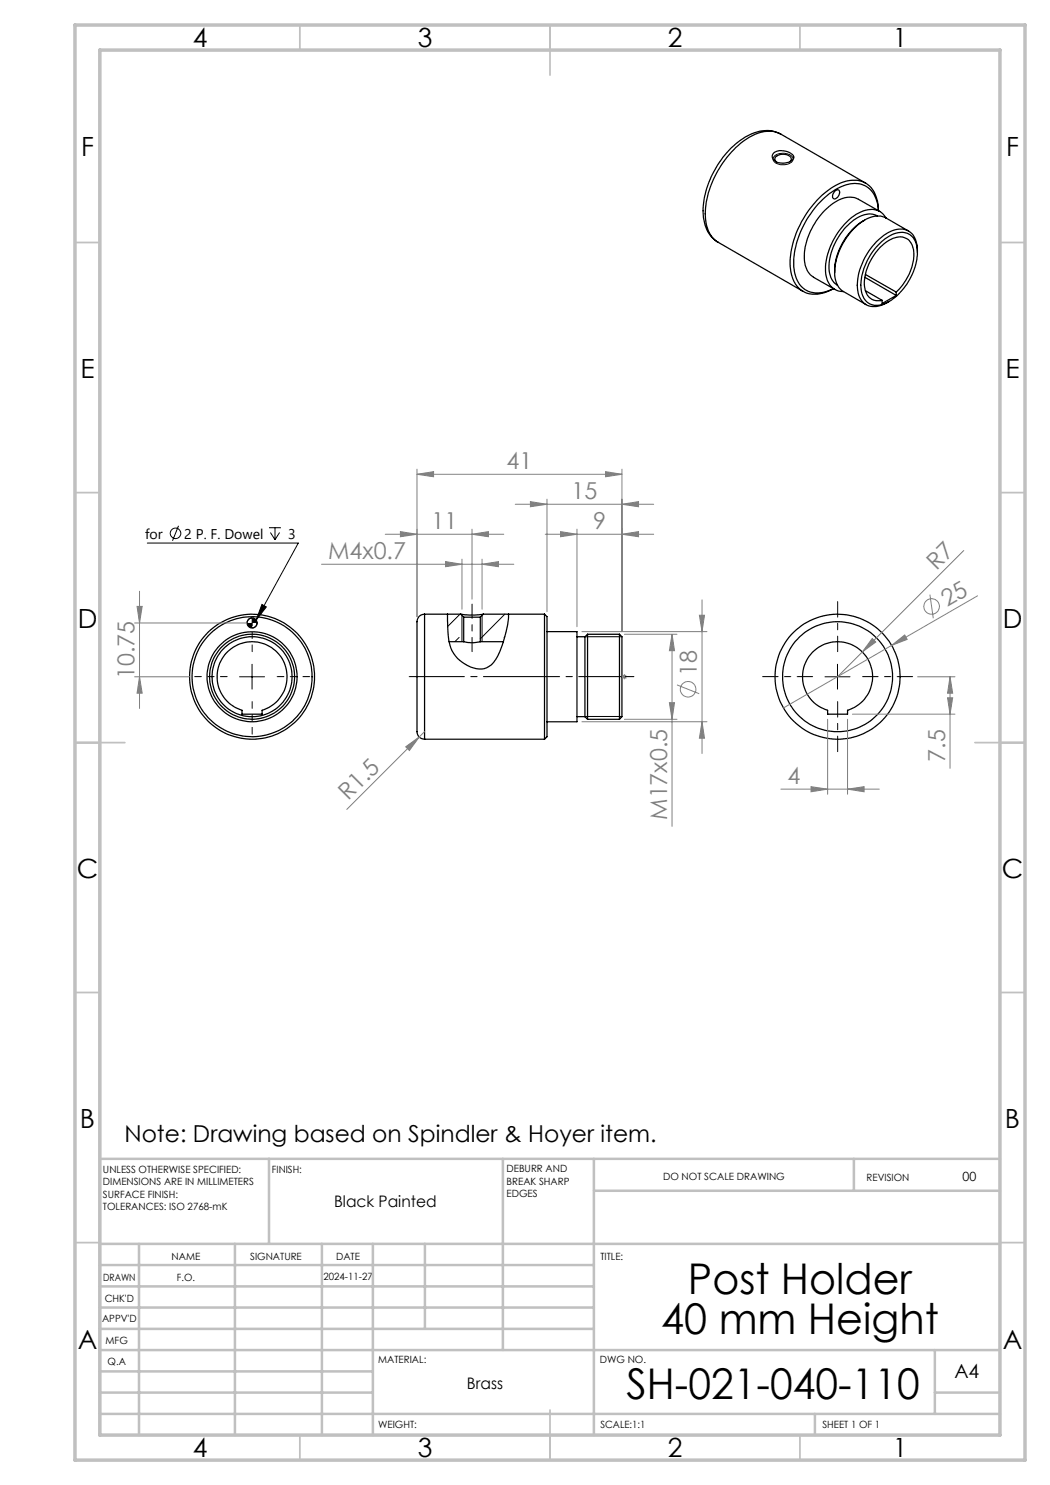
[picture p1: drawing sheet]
<svg xmlns="http://www.w3.org/2000/svg" width="210mm" height="297mm" viewBox="0 0 210 297" stroke-linecap="round" stroke-linejoin="round" font-family="sans-serif">
<g fill="none" stroke="#000" stroke-width=".2">
<path d="M155 31.1a2.76 2.76 0 0 1 3.6 .4v.2a1.33 1.33 0 0 1-1.4 1.2 2.07 2.07 0 0 1-2.6-1v-.3zM29.5 108.6h30.2l-8.5 15.4M35.7 105.2l-1.2 3M53.8 105.5h2.4M54.1 106.5l.9 1.4M55 105.5v2.4M55.9 106.5l-.9 1.4M47.9 135.4h5M50.4 132.9v4.9M50.4 123.6a.95 .95 0 0 0-1 1M51.4 124.6a1.02 1.02 0 0 1-1 1M52.4 120.9l.9 .5-2.1 2.6z"/>
<path d="M91.8 127.5l-.8 .8M92 122.8l-2.5 2.5M92.4 123.1v5.2M96.4 123.1v5.2M101 122.8l-4.9 5M101 127.3l-.2 .2M116.9 127.3h7.5M165 135.4h5M167.5 132.9v4.9M116.9 143.3h7.5"/>
<circle cx="35.1" cy="106.7" r="1.06"/>
</g>
<g fill="none" stroke="#000" stroke-width=".25">
<path d="M154.7 30.7a3.1 3.1 0 0 1 4 .5 1.39 1.39 0 0 1-1.6 1.4 1.99 1.99 0 0 1-2.7-1.5zM156.1 26.8a7.2 7.2 0 0 0-7.5 .9 18.3 18.3 0 0 0-7.9 15.8 6.4 6.4 0 0 0 2.9 5M156.1 26.8a6.5 6.5 0 0 0-6.6 .9 19.3 19.3 0 0 0-8.4 15.6 6 6 0 0 0 2.5 5.2M156.1 26.8l17 9.8M157.9 32.3a.74 .74 0 0 0 .3-.8 .74 .74 0 0 0-.7-.5 2.11 2.11 0 0 0-2.5 .6v.5l.3 .3M163.9 39.5a10 10 0 0 1 7.4-3.4 4.9 4.9 0 0 1 4.3 4.6l.1 1.5a5.2 5.2 0 0 0-3.9-5.4 9.2 9.2 0 0 0-7.3 3.1 18.4 18.4 0 0 0-5.7 13.4 5.3 5.3 0 0 0 3.3 5.1 6.4 6.4 0 0 0 4.6-.7 6.1 6.1 0 0 1-6.4 .4 7.3 7.3 0 0 1-2.2-7 20.6 20.6 0 0 1 5.8-11.6zM167.1 38.1a.51 .51 0 0 1 .7 0 .51 .51 0 0 1 .1 .7 .95 .95 0 0 1-1.3 .8 1.26 1.26 0 0 1 .5-1.5zM143.6 48.5l17 9.8M166.9 54.4a4.2 4.2 0 0 0 1.8 3.9M168.7 58.3l4.5 2.6M172.9 44a12.5 12.5 0 0 0-6 10.4M173 55.5l6.2 3.6"/>
<path d="M173.1 54.9l6.1 3.5M173.1 58.1l3.3 2M175.5 43.2a4 4 0 0 0-4.4 .6 12.3 12.3 0 0 0-5.3 10.4 3.5 3.5 0 0 0 1.7 2.8M175.6 49.1a6.3 6.3 0 0 1 5.5-2.5 3.6 3.6 0 0 1 2.4 3.9 12.3 12.3 0 0 1-6.4 10.2 3.2 3.2 0 0 1-4.9-2.8 11.7 11.7 0 0 1 3.4-8.8zM176 42.3l-4.3-2.4a4.7 4.7 0 0 0-5.1 .8 14 14 0 0 0-5.7 11.5 4.1 4.1 0 0 0 1.8 3.3l4.3 2.4M177.2 43.6a4.6 4.6 0 0 0-4.9 .8 13.4 13.4 0 0 0-5.4 10M177.2 43.6a3.6 3.6 0 0 0-5.1-1.2 13.7 13.7 0 0 0-7 12.3 3.6 3.6 0 0 0 3.6 3.6M177.2 43.6l4.5 2.6M179.2 58.4a10.6 10.6 0 0 0 3.5-8.5 2.86 2.86 0 0 0-4.5-2 10.5 10.5 0 0 0-5.2 9.7 2.72 2.72 0 0 0 3.4 2.5M179.2 58.4v.7M179.2 59.1l-2.8 1.6v-.6M183.5 50.5a4.2 4.2 0 0 0-2.3-4.5 5.4 5.4 0 0 0-5.2 1.7 13.1 13.1 0 0 0-4.5 10.2 3.4 3.4 0 0 0 5.3 3l1-.6"/>
<path d="M45.4 130.5a7 7 0 0 1 11 1.2 7 7 0 0 1-4 10.4v.7h-4v-.7a7 7 0 0 1-3-11.6zM84.9 122.8a1.83 1.83 0 0 0-1.5 2.4v17.7a14.2 14.2 0 0 0 .2 4.2l.5 .5 .8 .2M84.9 122.8v25M84.9 122.8h7.2M89.5 122.8v1.4a16.6 16.6 0 0 0 .9 6 6.8 6.8 0 0 0 6.4 3.5 4.2 4.2 0 0 0 2.8-2.5 21.6 21.6 0 0 0 2.1-8.4M89.8 128.3h2.9M92.1 122.8a14.4 14.4 0 0 0 4.6 0M92.1 122.8l.6 .6M92.7 128.3a6.6 6.6 0 0 0 3.4 0M92.7 123.4h3.4M92.7 123.4v4.9M96.1 128.3h4.6"/>
<path d="M96.1 123.4v4.9M96.7 122.8h12.2M96.7 122.8l-.6 .6M108.9 122.8l.5 .5v24.1l-.5 .4M108.9 122.8v25M109.4 126.3h6v18.1h-6M115.4 127.3h1.6M117 127.3v16M117.5 126.9v17M117.5 126.9h6.4M117.5 126.9l-.5 .4M123.9 126.9v17"/>
<path d="M123.9 126.9l.5 .4v16l-.5 .6M162.5 130.5a7 7 0 0 1 11 1.2 7 7 0 0 1-4 10.4v.7h-4v-.7a7 7 0 0 1-3-11.6zM84.9 147.8h24M115.4 143.3h1.6M117 143.3l.5 .6M117.5 143.9h6.4"/>
<circle cx="50.4" cy="135.3" r="12.5"/>
<circle cx="50.4" cy="135.3" r="9"/>
<circle cx="50.4" cy="135.3" r="8"/>
<circle cx="50.4" cy="124.6" r=".99"/>
<circle cx="50.4" cy="135.4" r="8.5"/>
<circle cx="50.4" cy="135.3" r="12"/>
<circle cx="167.5" cy="135.4" r="11"/>
<circle cx="167.5" cy="135.3" r="12.5"/>
</g>
<g fill="none" stroke="#808080" stroke-width=".2">
<path d="M83.4 94.9l3.3-.6v1.1zM83.4 93.8v29.5M83.4 94.9h41M109.4 99.8v22.5M121.1 94.3l3.3 .6-3.3 .5zM124.4 93.8v32.5M27.9 118.2v23.5M64.3 112.9h38.5M77 106.9h23.8M80.1 106.3l3.3 .6-3.3 .4zM89.1 112.3l3.3 .6-3.3 .4zM92.4 111.8v10"/>
<path d="M94.4 106.9l3.3-.6v1zM94.4 105.8v14M96.4 112.9l3.3-.6v1zM96.4 111.8v10M103 100.9h27.7M106.1 100.3l3.3 .6-3.3 .4zM109 106.9h21.7M112.1 106.3l3.3 .6-3.3 .4zM115.4 105.8v19.5M124.4 106.9l3.3-.6v1zM124.4 100.9l3.3-.6v1zM140.4 120v30.7"/>
<path d="M186 118.9l.7 4.7M192.8 110.1l-25.3 25.3M195.5 119.2l-17.2 9.9M26.9 135.4h11M26.9 124.6h22.5M27.4 121.3h1l-.5 3.3zM27.9 135.4l.5 3.2h-1zM116.4 126.3h25M124.4 135.4h1M124.5 135l.7 .7M124.9 126.9h10.5M124.9 134.8v1.1"/>
<path d="M125.2 135l-.7 .7M134.4 126.9v38.4M134.4 126.9l.5 3.2h-1zM135.4 137l4.4 1.7M139.9 123h1l-.5 3.3zM174.4 127.7l.8 .7-2.7 2zM178.3 129.1l2.6-2.1 .5 .9zM178.3 129.1l-21.6 12.5M183.5 135.4h7.5M189.5 139.6h1l-.5 3.2zM190 135.4l.5 3.2h-1zM190 135.4v18.3"/>
<path d="M81.1 149.4l2.8-2-2 2.7zM84.9 146.3l-15.5 15.6M116.4 144.4h25M124.9 143.9h10.5M133.9 140.5h1l-.5 3.4zM140.4 144.4l.5 3.2h-1zM156.2 157.8h19.7M162.2 157.3l3.3 .5-3.3 .6zM165.5 143.9v15M169.5 157.8l3.3-.5v1.1zM169.5 143.9v15M170.5 142.8h20.5"/>
<circle cx="137.6" cy="137.9" r="1.55"/>
<circle cx="186.3" cy="121.3" r="1.56"/>
</g>
<path d="M162.5 135.3h-10M167.5 130.3v-10M172.5 135.3h10M167.5 140.3v10" fill="none" stroke="#000" stroke-width=".2" stroke-dasharray="15.2 1.3 1.3 1.3" stroke-dashoffset="12.1"/>
<path d="M45.4 135.3h-6.5M50.4 130.3v-6.5M55.4 135.3h6.5M50.4 140.3v6.5" fill="none" stroke="#000" stroke-width=".2" stroke-dasharray="15.2 1.3 1.3 1.3" stroke-dashoffset="13.9"/>
<g fill="none" stroke="#c0c0c0" stroke-width=".35">
<path d="M60 5v5M110 5v10M160 5v5M15 48.5h5M200 48.5h5M15 98.5h5M200 98.5h5M15 148.5h10M195 148.5h10M15 198.5h5M200 198.5h5M15 248.5h5"/>
<path d="M200 248.5h5M60 287v5M110 282v10M160 287v5"/>
</g>
<g fill="none" stroke="#c0c0c0" stroke-width=".5">
<path d="M53.8 231.8v17M100.6 231.8v38.2M118.8 231.8v55.2M118.8 238.2h81.2M170.8 231.8v6.4M200 231.8h-180v55.2M20 248.8h180M20 257.3h98.8M20 253h98.8M27.8 248.8v38.2M47 248.8v38.2M64.4 248.8v38.2"/>
<path d="M74.6 248.8v38.2M85 248.8v17M20 265.8h98.8M20 261.5h98.8M20 278.5h54.6M20 274.3h54.6M20 270h180M187 278.5h13M187 270v12.8M20 282.8h180M163 282.8v4.2"/>
</g>
<path d="M15 5h190v287h-190zM20 10h180v277h-180z" fill="none" stroke="#c0c0c0" stroke-width=".7"/>
<path d="M94.4 130.3v-9.5" fill="none" stroke="#000" stroke-width=".2" stroke-dasharray="15.2 1.3 1.3 1.3" stroke-dashoffset="12.4"/>
<path d="M81.8 135.3h45" fill="none" stroke="#000" stroke-width=".2" stroke-dasharray="15.2 1.3 1.3 1.3" stroke-dashoffset="4.2"/>
<path d="M124.5 135.4h.4" fill="none" stroke="#808080" stroke-width=".25"/>
<path d="M124.7 135.3h.1M124.9 135.3h-.5" fill="none" stroke="#808080" stroke-width=".2" stroke-dasharray="15.2 1.3 1.3 1.3"/>
<path d="M52.4 120.9l.9 .5-2.1 2.6zM49.4 124.6a1.02 1.02 0 0 0 1 1v-1zM50.4 123.6v1h1a.96 .96 0 0 0-1-1z" fill="#000"/>
<g fill="#808080">
<path d="M178.3 129.1l2.6-2.1 .5 .9z"/>
<path d="M174.4 127.7l.8 .7-2.7 2z"/>
<path d="M81.1 149.4l2.8-2-2 2.7z"/>
<path d="M124.4 106.9l3.3-.6v1zM112.1 106.3l3.3 .6-3.3 .4zM124.4 100.9l3.3-.6v1zM106.1 100.3l3.3 .6-3.3 .4zM121.1 94.3l3.3 .6-3.3 .5zM83.4 94.9l3.3-.6v1.1z"/>
<path d="M80.1 106.3l3.3 .6-3.3 .4zM94.4 106.9l3.3-.6v1zM89.1 112.3l3.3 .6-3.3 .4zM96.4 112.9l3.3-.6v1zM162.2 157.3l3.3 .5-3.3 .6zM169.5 157.8l3.3-.5v1.1z"/>
<path d="M189.5 139.6h1l-.5 3.2zM190 135.4l.5 3.2h-1z"/>
<path d="M139.9 123h1l-.5 3.3zM140.4 144.4l.5 3.2h-1zM134.4 126.9l.5 3.2h-1zM133.9 140.5h1l-.5 3.4zM27.4 121.3h1l-.5 3.3zM27.9 135.4l.5 3.2h-1z"/>
</g>
<g font-size="8.5">
<text x="137.6" y="258.8">Post Holder</text>
<text x="132.3" y="266.9">40 mm Height</text>
<text x="125.3" y="279.7">SH-021-040-110</text>
</g>
<g font-size="5.3">
<text x="38.5" y="9.5">4</text>
<text x="83.5" y="9.5">3</text>
<text x="133.6" y="9.5">2</text>
<text x="178.6" y="9.5">1</text>
<text x="16.2" y="31.3">F</text>
<text x="201.2" y="31.3">F</text>
<text x="16.1" y="75.5">E</text>
<text x="201.1" y="75.5">E</text>
<text x="15.5" y="125.5">D</text>
<text x="200.5" y="125.5">D</text>
<text x="15.4" y="175.5">C</text>
<text x="200.4" y="175.5">C</text>
<text x="16" y="225.5">B</text>
<text x="201" y="225.5">B</text>
<text x="15.5" y="269.8">A</text>
<text x="200.5" y="269.8">A</text>
<text x="38.5" y="291.5">4</text>
<text x="83.5" y="291.5">3</text>
<text x="133.6" y="291.5">2</text>
<text x="178.6" y="291.5">1</text>
</g>
<g font-size="4.7" fill="#808080">
<text x="101.3" y="93.8">41</text>
<text x="114.3" y="99.8">15</text>
<text x="86.3" y="105.8">11</text>
<text x="118.6" y="105.8">9</text>
<text x="65.6" y="111.8">M4x0.7</text>
<text x="187.3" y="114.1" transform="rotate(-45 187.3 114.1)">R7</text>
<text x="189.4" y="121.5" transform="rotate(-30 189.4 121.5)">25</text>
<text x="26.9" y="135.8" transform="rotate(-90 26.9 135.8)">10.75</text>
<text x="139.3" y="135.3" transform="rotate(-90 139.3 135.3)">18</text>
<text x="189" y="152.3" transform="rotate(-90 189 152.3)">7.5</text>
<text x="69.6" y="160.3" transform="rotate(-45 69.6 160.3)">R1.5</text>
<text x="157.5" y="156.8">4</text>
<text x="133.4" y="164" transform="rotate(-90 133.4 164)">M17x0.5</text>
</g>
<text font-size="4.7" x="24.9" y="228.5">Note: Drawing based on Spindler &amp; Hoyer item.</text>
<text font-size="3.9" x="190.9" y="275.5">A4</text>
<g font-size="3.2">
<text x="66.8" y="241.4">Black Painted</text>
<text x="93.4" y="277.9">Brass</text>
</g>
<g font-size="2.8">
<text x="29" y="107.9">for</text>
<text x="36.9" y="107.9">2 P. F. Dowel</text>
<text x="57.6" y="107.9">3</text>
</g>
<text font-size="2.5" x="192.5" y="236.1">00</text>
<g font-size="2">
<text x="20.6" y="234.6">UNLESS OTHERWISE SPECIFIED:</text>
<text x="20.6" y="237.1">DIMENSIONS ARE IN MILLIMETERS</text>
<text x="20.6" y="239.6">SURFACE FINISH:</text>
<text x="54.4" y="234.6">FINISH:</text>
<text x="101.3" y="234.5">DEBURR AND</text>
<text x="101.3" y="237">BREAK SHARP</text>
<text x="101.3" y="239.5">EDGES</text>
<text x="132.6" y="236">DO NOT SCALE DRAWING</text>
<text x="173.3" y="236.2">REVISION</text>
<text x="20.6" y="242.1">TOLERANCES: ISO 2768-mK</text>
<text x="34.3" y="252">NAME</text>
<text x="50" y="251.9">SIGNATURE</text>
<text x="67.2" y="251.9">DATE</text>
<text x="120.1" y="251.9">TITLE:</text>
<text x="20.6" y="256.1">DRAWN</text>
<text x="35.3" y="256.1">F.O.</text>
<text x="64.7" y="255.9">2024-11-27</text>
<text x="20.9" y="260.3">CHK'D</text>
<text x="20.4" y="264.4">APPV'D</text>
<text x="21.1" y="268.8">MFG</text>
<text x="21.5" y="273">Q.A</text>
<text x="75.6" y="272.5">MATERIAL:</text>
<text x="120" y="272.5">DWG NO.</text>
<text x="75.6" y="285.5">WEIGHT:</text>
<text x="120.1" y="285.6">SCALE:1:1</text>
<text x="164.5" y="285.6">SHEET 1 OF 1</text>
</g>
</svg>
